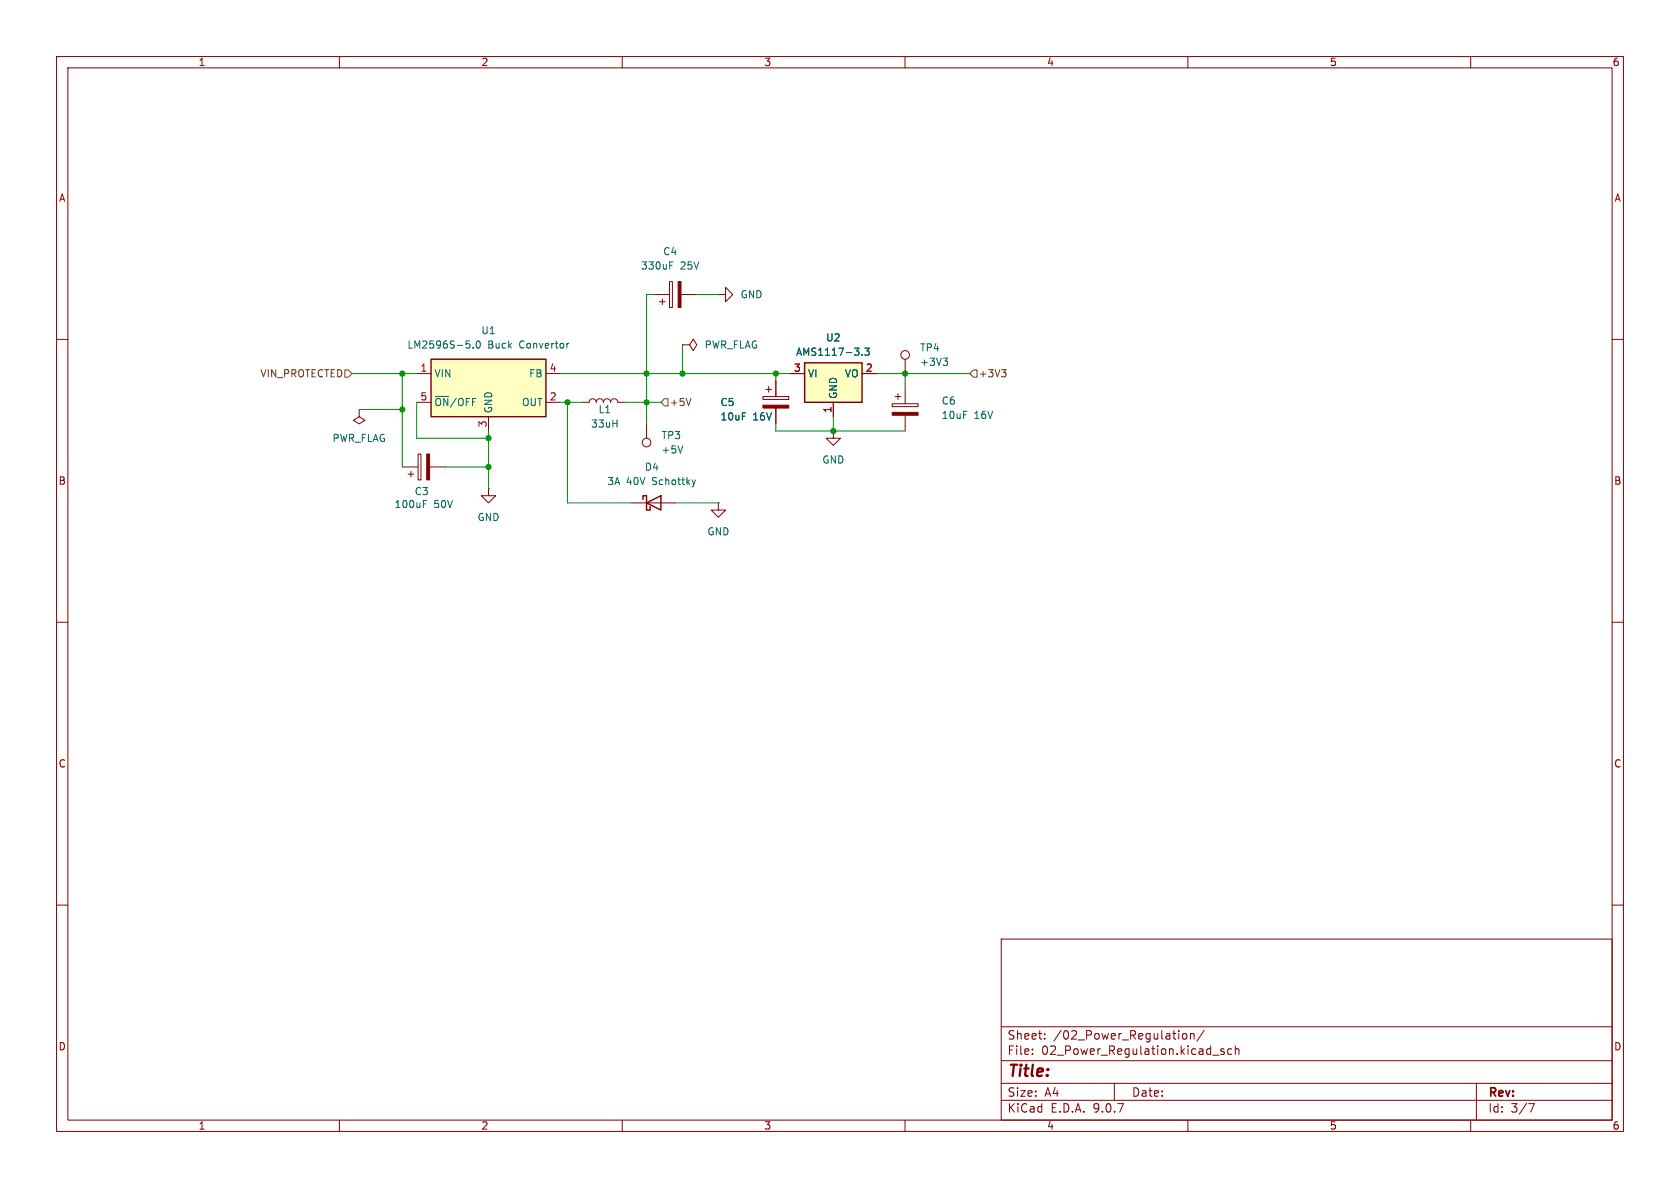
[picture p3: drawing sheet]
(kicad_sch
 (version 20250114)
 (generator "eeschema")
 (generator_version "9.0")
 (paper "A4")
 (lib_symbols
  (symbol "Connector:TestPoint"
   (pin_numbers (hide yes))
   (pin_names
    (offset 0.762) (hide yes)) (exclude_from_sim no) (in_bom yes) (on_board yes)
   (property "Reference" "TP" (at 0 6.858 0) (effects (font (size 1.27 1.27))))
   (property "Value" "TestPoint" (at 0 5.08 0) (effects (font (size 1.27 1.27))))
   (property "Footprint" "" (at 5.08 0 0) (effects (font (size 1.27 1.27)) (hide yes)))
   (property "Datasheet" "~" (at 5.08 0 0) (effects (font (size 1.27 1.27)) (hide yes)))
   (property "Description" "test point" (at 0 0 0) (effects (font (size 1.27 1.27)) (hide yes)))
   (symbol "TestPoint_0_1"
    (circle (center 0 3.302) (radius 0.762) (stroke (width 0) (type default)) (fill (type none))))
   (symbol "TestPoint_1_1"
    (pin passive line (at 0 0 90) (length 2.54) (name "1" (effects (font (size 1.27 1.27)))) (number "1" (effects (font (size 1.27 1.27))))))
   (embedded_fonts no))
  (symbol "Device:C_Polarized"
   (pin_numbers (hide yes))
   (pin_names
    (offset 0.254)) (exclude_from_sim no) (in_bom yes) (on_board yes)
   (property "Reference" "C" (at 0.635 2.54 0) (effects (font (size 1.27 1.27)) (justify left)))
   (property "Value" "C_Polarized" (at 0.635 -2.54 0) (effects (font (size 1.27 1.27)) (justify left)))
   (property "Footprint" "" (at 0.9652 -3.81 0) (effects (font (size 1.27 1.27)) (hide yes)))
   (property "Datasheet" "~" (at 0 0 0) (effects (font (size 1.27 1.27)) (hide yes)))
   (property "Description" "Polarized capacitor" (at 0 0 0) (effects (font (size 1.27 1.27)) (hide yes)))
   (symbol "C_Polarized_0_1"
    (rectangle (start -2.286 0.508) (end 2.286 1.016) (stroke (width 0) (type default)) (fill (type none)))
    (polyline (pts (xy -1.778 2.286) (xy -0.762 2.286)) (stroke (width 0) (type default)) (fill (type none)))
    (polyline (pts (xy -1.27 2.794) (xy -1.27 1.778)) (stroke (width 0) (type default)) (fill (type none)))
    (rectangle (start 2.286 -0.508) (end -2.286 -1.016) (stroke (width 0) (type default)) (fill (type outline))))
   (symbol "C_Polarized_1_1"
    (pin passive line (at 0 3.81 270) (length 2.794) (name "~" (effects (font (size 1.27 1.27)))) (number "1" (effects (font (size 1.27 1.27)))))
    (pin passive line (at 0 -3.81 90) (length 2.794) (name "~" (effects (font (size 1.27 1.27)))) (number "2" (effects (font (size 1.27 1.27))))))
   (embedded_fonts no))
  (symbol "Device:D_Schottky"
   (pin_numbers (hide yes))
   (pin_names
    (offset 1.016) (hide yes)) (exclude_from_sim no) (in_bom yes) (on_board yes)
   (property "Reference" "D" (at 0 2.54 0) (effects (font (size 1.27 1.27))))
   (property "Value" "D_Schottky" (at 0 -2.54 0) (effects (font (size 1.27 1.27))))
   (property "Footprint" "" (at 0 0 0) (effects (font (size 1.27 1.27)) (hide yes)))
   (property "Datasheet" "~" (at 0 0 0) (effects (font (size 1.27 1.27)) (hide yes)))
   (property "Description" "Schottky diode" (at 0 0 0) (effects (font (size 1.27 1.27)) (hide yes)))
   (symbol "D_Schottky_0_1"
    (polyline (pts (xy -1.905 0.635) (xy -1.905 1.27) (xy -1.27 1.27) (xy -1.27 -1.27) (xy -0.635 -1.27) (xy -0.635 -0.635)) (stroke (width 0.254) (type default)) (fill (type none)))
    (polyline (pts (xy 1.27 1.27) (xy 1.27 -1.27) (xy -1.27 0) (xy 1.27 1.27)) (stroke (width 0.254) (type default)) (fill (type none)))
    (polyline (pts (xy 1.27 0) (xy -1.27 0)) (stroke (width 0) (type default)) (fill (type none))))
   (symbol "D_Schottky_1_1"
    (pin passive line (at -3.81 0 0) (length 2.54) (name "K" (effects (font (size 1.27 1.27)))) (number "1" (effects (font (size 1.27 1.27)))))
    (pin passive line (at 3.81 0 180) (length 2.54) (name "A" (effects (font (size 1.27 1.27)))) (number "2" (effects (font (size 1.27 1.27))))))
   (embedded_fonts no))
  (symbol "Device:L"
   (pin_numbers (hide yes))
   (pin_names
    (offset 1.016) (hide yes)) (exclude_from_sim no) (in_bom yes) (on_board yes)
   (property "Reference" "L" (at -1.27 0 90) (effects (font (size 1.27 1.27))))
   (property "Value" "L" (at 1.905 0 90) (effects (font (size 1.27 1.27))))
   (property "Footprint" "" (at 0 0 0) (effects (font (size 1.27 1.27)) (hide yes)))
   (property "Datasheet" "~" (at 0 0 0) (effects (font (size 1.27 1.27)) (hide yes)))
   (property "Description" "Inductor" (at 0 0 0) (effects (font (size 1.27 1.27)) (hide yes)))
   (symbol "L_0_1"
    (arc (start 0 2.54) (mid 0.6323 1.905) (end 0 1.27) (stroke (width 0) (type default)) (fill (type none)))
    (arc (start 0 1.27) (mid 0.6323 0.635) (end 0 0) (stroke (width 0) (type default)) (fill (type none)))
    (arc (start 0 0) (mid 0.6323 -0.635) (end 0 -1.27) (stroke (width 0) (type default)) (fill (type none)))
    (arc (start 0 -1.27) (mid 0.6323 -1.905) (end 0 -2.54) (stroke (width 0) (type default)) (fill (type none))))
   (symbol "L_1_1"
    (pin passive line (at 0 3.81 270) (length 1.27) (name "1" (effects (font (size 1.27 1.27)))) (number "1" (effects (font (size 1.27 1.27)))))
    (pin passive line (at 0 -3.81 90) (length 1.27) (name "2" (effects (font (size 1.27 1.27)))) (number "2" (effects (font (size 1.27 1.27))))))
   (embedded_fonts no))
  (symbol "Regulator_Linear:AMS1117-3.3" (exclude_from_sim no) (in_bom yes) (on_board yes)
   (property "Reference" "U" (at -3.81 3.175 0) (effects (font (size 1.27 1.27))))
   (property "Value" "AMS1117-3.3" (at 0 3.175 0) (effects (font (size 1.27 1.27)) (justify left)))
   (property "Footprint" "Package_TO_SOT_SMD:SOT-223-3_TabPin2" (at 0 5.08 0) (effects (font (size 1.27 1.27)) (hide yes)))
   (property "Datasheet" "http://www.advanced-monolithic.com/pdf/ds1117.pdf" (at 2.54 -6.35 0) (effects (font (size 1.27 1.27)) (hide yes)))
   (property "Description" "1A Low Dropout regulator, positive, 3.3V fixed output, SOT-223" (at 0 0 0) (effects (font (size 1.27 1.27)) (hide yes)))
   (symbol "AMS1117-3.3_0_1"
    (rectangle (start -5.08 -5.08) (end 5.08 1.905) (stroke (width 0.254) (type default)) (fill (type background))))
   (symbol "AMS1117-3.3_1_1"
    (pin power_in line (at -7.62 0 0) (length 2.54) (name "VI" (effects (font (size 1.27 1.27)))) (number "3" (effects (font (size 1.27 1.27)))))
    (pin power_in line (at 0 -7.62 90) (length 2.54) (name "GND" (effects (font (size 1.27 1.27)))) (number "1" (effects (font (size 1.27 1.27)))))
    (pin power_out line (at 7.62 0 180) (length 2.54) (name "VO" (effects (font (size 1.27 1.27)))) (number "2" (effects (font (size 1.27 1.27))))))
   (embedded_fonts no))
  (symbol "Regulator_Switching:LM2596S-5" (exclude_from_sim no) (in_bom yes) (on_board yes)
   (property "Reference" "U" (at -10.16 6.35 0) (effects (font (size 1.27 1.27)) (justify left)))
   (property "Value" "LM2596S-5" (at 0 6.35 0) (effects (font (size 1.27 1.27)) (justify left)))
   (property "Footprint" "Package_TO_SOT_SMD:TO-263-5_TabPin3" (at 1.27 -6.35 0) (effects (font (size 1.27 1.27)
    (italic yes)) (justify left) (hide yes)))
   (property "Datasheet" "http://www.ti.com/lit/ds/symlink/lm2596.pdf" (at 0 0 0) (effects (font (size 1.27 1.27)) (hide yes)))
   (property "Description" "5V 3A Step-Down Voltage Regulator, TO-263" (at 0 0 0) (effects (font (size 1.27 1.27)) (hide yes)))
   (symbol "LM2596S-5_0_1"
    (rectangle (start -10.16 5.08) (end 10.16 -5.08) (stroke (width 0.254) (type default)) (fill (type background))))
   (symbol "LM2596S-5_1_1"
    (pin power_in line (at -12.7 2.54 0) (length 2.54) (name "VIN" (effects (font (size 1.27 1.27)))) (number "1" (effects (font (size 1.27 1.27)))))
    (pin input line (at -12.7 -2.54 0) (length 2.54) (name "~{ON}/OFF" (effects (font (size 1.27 1.27)))) (number "5" (effects (font (size 1.27 1.27)))))
    (pin power_in line (at 0 -7.62 90) (length 2.54) (name "GND" (effects (font (size 1.27 1.27)))) (number "3" (effects (font (size 1.27 1.27)))))
    (pin input line (at 12.7 2.54 180) (length 2.54) (name "FB" (effects (font (size 1.27 1.27)))) (number "4" (effects (font (size 1.27 1.27)))))
    (pin output line (at 12.7 -2.54 180) (length 2.54) (name "OUT" (effects (font (size 1.27 1.27)))) (number "2" (effects (font (size 1.27 1.27))))))
   (embedded_fonts no))
  (symbol "power:GND"
   (power)
   (pin_numbers (hide yes))
   (pin_names
    (offset 0) (hide yes)) (exclude_from_sim no) (in_bom yes) (on_board yes)
   (property "Reference" "#PWR" (at 0 -6.35 0) (effects (font (size 1.27 1.27)) (hide yes)))
   (property "Value" "GND" (at 0 -3.81 0) (effects (font (size 1.27 1.27))))
   (property "Footprint" "" (at 0 0 0) (effects (font (size 1.27 1.27)) (hide yes)))
   (property "Datasheet" "" (at 0 0 0) (effects (font (size 1.27 1.27)) (hide yes)))
   (property "Description" "Power symbol creates a global label with name \"GND\" , ground" (at 0 0 0) (effects (font (size 1.27 1.27)) (hide yes)))
   (symbol "GND_0_1"
    (polyline (pts (xy 0 0) (xy 0 -1.27) (xy 1.27 -1.27) (xy 0 -2.54) (xy -1.27 -1.27) (xy 0 -1.27)) (stroke (width 0) (type default)) (fill (type none))))
   (symbol "GND_1_1"
    (pin power_in line (at 0 0 270) (length 0) (name "~" (effects (font (size 1.27 1.27)))) (number "1" (effects (font (size 1.27 1.27))))))
   (embedded_fonts no))
  (symbol "power:PWR_FLAG"
   (power)
   (pin_numbers (hide yes))
   (pin_names
    (offset 0) (hide yes)) (exclude_from_sim no) (in_bom yes) (on_board yes)
   (property "Reference" "#FLG" (at 0 1.905 0) (effects (font (size 1.27 1.27)) (hide yes)))
   (property "Value" "PWR_FLAG" (at 0 3.81 0) (effects (font (size 1.27 1.27))))
   (property "Footprint" "" (at 0 0 0) (effects (font (size 1.27 1.27)) (hide yes)))
   (property "Datasheet" "~" (at 0 0 0) (effects (font (size 1.27 1.27)) (hide yes)))
   (property "Description" "Special symbol for telling ERC where power comes from" (at 0 0 0) (effects (font (size 1.27 1.27)) (hide yes)))
   (symbol "PWR_FLAG_0_0"
    (pin power_out line (at 0 0 90) (length 0) (name "~" (effects (font (size 1.27 1.27)))) (number "1" (effects (font (size 1.27 1.27))))))
   (symbol "PWR_FLAG_0_1"
    (polyline (pts (xy 0 0) (xy 0 1.27) (xy -1.016 1.905) (xy 0 2.54) (xy 1.016 1.905) (xy 0 1.27)) (stroke (width 0) (type default)) (fill (type none))))
   (embedded_fonts no)))
 (junction
  (at 120.65 66.04)
  (diameter 0)
  (color 0 0 0 0))
 (junction
  (at 160.02 66.04)
  (diameter 0)
  (color 0 0 0 0))
 (junction
  (at 86.36 77.47)
  (diameter 0)
  (color 0 0 0 0))
 (junction
  (at 71.12 66.04)
  (diameter 0)
  (color 0 0 0 0))
 (junction
  (at 114.3 71.12)
  (diameter 0)
  (color 0 0 0 0))
 (junction
  (at 86.36 82.55)
  (diameter 0)
  (color 0 0 0 0))
 (junction
  (at 100.33 71.12)
  (diameter 0)
  (color 0 0 0 0))
 (junction
  (at 71.12 72.39)
  (diameter 0)
  (color 0 0 0 0))
 (junction
  (at 114.3 66.04)
  (diameter 0)
  (color 0 0 0 0))
 (junction
  (at 137.16 66.04)
  (diameter 0)
  (color 0 0 0 0))
 (junction
  (at 147.32 76.2)
  (diameter 0)
  (color 0 0 0 0))
 (wire
  (pts (xy 73.66 71.12) (xy 73.66 77.47))
  (stroke (width 0) (type default)))
 (wire
  (pts (xy 114.3 71.12) (xy 114.3 74.93))
  (stroke (width 0) (type default)))
 (wire
  (pts (xy 120.65 66.04) (xy 137.16 66.04))
  (stroke (width 0) (type default)))
 (wire
  (pts (xy 160.02 66.04) (xy 160.02 68.58))
  (stroke (width 0) (type default)))
 (wire
  (pts (xy 147.32 76.2) (xy 160.02 76.2))
  (stroke (width 0) (type default)))
 (wire
  (pts (xy 137.16 66.04) (xy 139.7 66.04))
  (stroke (width 0) (type default)))
 (wire
  (pts (xy 63.5 72.39) (xy 71.12 72.39))
  (stroke (width 0) (type default)))
 (wire
  (pts (xy 78.74 82.55) (xy 86.36 82.55))
  (stroke (width 0) (type default)))
 (wire
  (pts (xy 119.38 88.9) (xy 127 88.9))
  (stroke (width 0) (type default)))
 (wire
  (pts (xy 73.66 66.04) (xy 71.12 66.04))
  (stroke (width 0) (type default)))
 (wire
  (pts (xy 71.12 72.39) (xy 71.12 82.55))
  (stroke (width 0) (type default)))
 (wire
  (pts (xy 114.3 52.07) (xy 115.57 52.07))
  (stroke (width 0) (type default)))
 (wire
  (pts (xy 100.33 88.9) (xy 111.76 88.9))
  (stroke (width 0) (type default)))
 (wire
  (pts (xy 86.36 77.47) (xy 86.36 76.2))
  (stroke (width 0) (type default)))
 (wire
  (pts (xy 99.06 71.12) (xy 100.33 71.12))
  (stroke (width 0) (type default)))
 (wire
  (pts (xy 114.3 52.07) (xy 114.3 66.04))
  (stroke (width 0) (type default)))
 (wire
  (pts (xy 86.36 82.55) (xy 86.36 86.36))
  (stroke (width 0) (type default)))
 (wire
  (pts (xy 62.23 66.04) (xy 71.12 66.04))
  (stroke (width 0) (type default)))
 (wire
  (pts (xy 100.33 71.12) (xy 102.87 71.12))
  (stroke (width 0) (type default)))
 (wire
  (pts (xy 160.02 66.04) (xy 171.45 66.04))
  (stroke (width 0) (type default)))
 (wire
  (pts (xy 100.33 71.12) (xy 100.33 88.9))
  (stroke (width 0) (type default)))
 (wire
  (pts (xy 123.19 52.07) (xy 127 52.07))
  (stroke (width 0) (type default)))
 (wire
  (pts (xy 120.65 60.96) (xy 120.65 66.04))
  (stroke (width 0) (type default)))
 (wire
  (pts (xy 86.36 82.55) (xy 86.36 77.47))
  (stroke (width 0) (type default)))
 (wire
  (pts (xy 114.3 66.04) (xy 114.3 71.12))
  (stroke (width 0) (type default)))
 (wire
  (pts (xy 137.16 74.93) (xy 137.16 76.2))
  (stroke (width 0) (type default)))
 (wire
  (pts (xy 154.94 66.04) (xy 160.02 66.04))
  (stroke (width 0) (type default)))
 (wire
  (pts (xy 71.12 66.04) (xy 71.12 72.39))
  (stroke (width 0) (type default)))
 (wire
  (pts (xy 114.3 71.12) (xy 116.84 71.12))
  (stroke (width 0) (type default)))
 (wire
  (pts (xy 99.06 66.04) (xy 114.3 66.04))
  (stroke (width 0) (type default)))
 (wire
  (pts (xy 110.49 71.12) (xy 114.3 71.12))
  (stroke (width 0) (type default)))
 (wire
  (pts (xy 73.66 77.47) (xy 86.36 77.47))
  (stroke (width 0) (type default)))
 (wire
  (pts (xy 114.3 66.04) (xy 120.65 66.04))
  (stroke (width 0) (type default)))
 (wire
  (pts (xy 137.16 76.2) (xy 147.32 76.2))
  (stroke (width 0) (type default)))
 (wire
  (pts (xy 147.32 73.66) (xy 147.32 76.2))
  (stroke (width 0) (type default)))
 (wire
  (pts (xy 137.16 66.04) (xy 137.16 67.31))
  (stroke (width 0) (type default)))
 (hierarchical_label "+5V"
  (shape input)
  (at 116.84 71.12 0)
  (effects (font (size 1.27 1.27)) (justify left)))
 (hierarchical_label "VIN_PROTECTED"
  (shape input)
  (at 62.23 66.04 180)
  (effects (font (size 1.27 1.27)) (justify right)))
 (hierarchical_label "+3V3"
  (shape input)
  (at 171.45 66.04 0)
  (effects (font (size 1.27 1.27)) (justify left)))
 (symbol
  (lib_id "Device:D_Schottky")
  (at 115.57 88.9 0)
  (unit 1)
  (exclude_from_sim no)
  (in_bom yes)
  (on_board yes)
  (dnp no)
  (fields_autoplaced yes)
  (property "Reference" "D4" (at 115.2525 82.55 0) (effects (font (size 1.27 1.27))))
  (property "Value" "3A 40V Schottky" (at 115.2525 85.09 0) (effects (font (size 1.27 1.27))))
  (property "Footprint" "Diode_SMD:D_SMA" (at 115.57 88.9 0) (effects (font (size 1.27 1.27)) (hide yes)))
  (property "Datasheet" "~" (at 115.57 88.9 0) (effects (font (size 1.27 1.27)) (hide yes)))
  (property "Description" "Schottky diode" (at 115.57 88.9 0) (effects (font (size 1.27 1.27)) (hide yes)))
  (pin "1")
  (pin "2"))
 (symbol
  (lib_id "power:GND")
  (at 127 88.9 0)
  (unit 1)
  (exclude_from_sim no)
  (in_bom yes)
  (on_board yes)
  (dnp no)
  (fields_autoplaced yes)
  (property "Reference" "#PWR07" (at 127 95.25 0) (effects (font (size 1.27 1.27)) (hide yes)))
  (property "Value" "GND" (at 127 93.98 0) (effects (font (size 1.27 1.27))))
  (property "Footprint" "" (at 127 88.9 0) (effects (font (size 1.27 1.27)) (hide yes)))
  (property "Datasheet" "" (at 127 88.9 0) (effects (font (size 1.27 1.27)) (hide yes)))
  (property "Description" "Power symbol creates a global label with name \"GND\" , ground" (at 127 88.9 0) (effects (font (size 1.27 1.27)) (hide yes)))
  (pin "1"))
 (symbol
  (lib_id "Regulator_Switching:LM2596S-5")
  (at 86.36 68.58 0)
  (unit 1)
  (exclude_from_sim no)
  (in_bom yes)
  (on_board yes)
  (dnp no)
  (fields_autoplaced yes)
  (property "Reference" "U1" (at 86.36 58.42 0) (effects (font (size 1.27 1.27))))
  (property "Value" "LM2596S-5.0 Buck Convertor" (at 86.36 60.96 0) (effects (font (size 1.27 1.27))))
  (property "Footprint" "Package_TO_SOT_SMD:TO-263-5_TabPin3" (at 87.63 74.93 0) (effects (font (size 1.27 1.27)
    (italic yes)) (justify left) (hide yes)))
  (property "Datasheet" "http://www.ti.com/lit/ds/symlink/lm2596.pdf" (at 86.36 68.58 0) (effects (font (size 1.27 1.27)) (hide yes)))
  (property "Description" "5V 3A Step-Down Voltage Regulator, TO-263" (at 86.36 68.58 0) (effects (font (size 1.27 1.27)) (hide yes)))
  (pin "2")
  (pin "4")
  (pin "3")
  (pin "1")
  (pin "5"))
 (symbol
  (lib_id "power:GND")
  (at 127 52.07 90)
  (unit 1)
  (exclude_from_sim no)
  (in_bom yes)
  (on_board yes)
  (dnp no)
  (fields_autoplaced yes)
  (property "Reference" "#PWR08" (at 133.35 52.07 0) (effects (font (size 1.27 1.27)) (hide yes)))
  (property "Value" "GND" (at 130.81 52.0699 90) (effects (font (size 1.27 1.27)) (justify right)))
  (property "Footprint" "" (at 127 52.07 0) (effects (font (size 1.27 1.27)) (hide yes)))
  (property "Datasheet" "" (at 127 52.07 0) (effects (font (size 1.27 1.27)) (hide yes)))
  (property "Description" "Power symbol creates a global label with name \"GND\" , ground" (at 127 52.07 0) (effects (font (size 1.27 1.27)) (hide yes)))
  (pin "1"))
 (symbol
  (lib_id "Device:C_Polarized")
  (at 137.16 71.12 0)
  (unit 1)
  (exclude_from_sim no)
  (in_bom yes)
  (on_board yes)
  (dnp no)
  (property "Reference" "C5" (at 127.254 71.12 0) (effects (font (size 1.27 1.27)) (justify left)))
  (property "Value" "10uF 16V" (at 127.254 73.66 0) (effects (font (size 1.27 1.27)) (justify left)))
  (property "Footprint" "Capacitor_SMD:C_1206_3216Metric" (at 138.1252 74.93 0) (effects (font (size 1.27 1.27)) (hide yes)))
  (property "Datasheet" "~" (at 137.16 71.12 0) (effects (font (size 1.27 1.27)) (hide yes)))
  (property "Description" "Polarized capacitor" (at 137.16 71.12 0) (effects (font (size 1.27 1.27)) (hide yes)))
  (pin "1")
  (pin "2"))
 (symbol
  (lib_id "Connector:TestPoint")
  (at 114.3 74.93 180)
  (unit 1)
  (exclude_from_sim no)
  (in_bom yes)
  (on_board yes)
  (dnp no)
  (fields_autoplaced yes)
  (property "Reference" "TP3" (at 116.84 76.9619 0) (effects (font (size 1.27 1.27)) (justify right)))
  (property "Value" "+5V" (at 116.84 79.5019 0) (effects (font (size 1.27 1.27)) (justify right)))
  (property "Footprint" "TestPoint:TestPoint_Pad_D1.5mm" (at 109.22 74.93 0) (effects (font (size 1.27 1.27)) (hide yes)))
  (property "Datasheet" "~" (at 109.22 74.93 0) (effects (font (size 1.27 1.27)) (hide yes)))
  (property "Description" "test point" (at 114.3 74.93 0) (effects (font (size 1.27 1.27)) (hide yes)))
  (pin "1"))
 (symbol
  (lib_id "Device:C_Polarized")
  (at 74.93 82.55 90)
  (unit 1)
  (exclude_from_sim no)
  (in_bom yes)
  (on_board yes)
  (dnp no)
  (property "Reference" "C3" (at 74.549 86.868 90) (effects (font (size 1.27 1.27))))
  (property "Value" "100uF 50V" (at 74.93 89.154 90) (effects (font (size 1.27 1.27))))
  (property "Footprint" "Capacitor_THT:CP_Radial_D8.0mm_P3.50mm" (at 78.74 81.5848 0) (effects (font (size 1.27 1.27)) (hide yes)))
  (property "Datasheet" "~" (at 74.93 82.55 0) (effects (font (size 1.27 1.27)) (hide yes)))
  (property "Description" "Polarized capacitor" (at 74.93 82.55 0) (effects (font (size 1.27 1.27)) (hide yes)))
  (pin "2")
  (pin "1"))
 (symbol
  (lib_id "Device:C_Polarized")
  (at 160.02 72.39 0)
  (unit 1)
  (exclude_from_sim no)
  (in_bom yes)
  (on_board yes)
  (dnp no)
  (property "Reference" "C6" (at 166.37 70.866 0) (effects (font (size 1.27 1.27)) (justify left)))
  (property "Value" "10uF 16V" (at 166.37 73.406 0) (effects (font (size 1.27 1.27)) (justify left)))
  (property "Footprint" "Capacitor_SMD:C_1206_3216Metric" (at 160.9852 76.2 0) (effects (font (size 1.27 1.27)) (hide yes)))
  (property "Datasheet" "~" (at 160.02 72.39 0) (effects (font (size 1.27 1.27)) (hide yes)))
  (property "Description" "Polarized capacitor" (at 160.02 72.39 0) (effects (font (size 1.27 1.27)) (hide yes)))
  (pin "1")
  (pin "2"))
 (symbol
  (lib_id "Device:L")
  (at 106.68 71.12 90)
  (unit 1)
  (exclude_from_sim no)
  (in_bom yes)
  (on_board yes)
  (dnp no)
  (property "Reference" "L1" (at 106.934 72.39 90) (effects (font (size 1.27 1.27))))
  (property "Value" "33uH" (at 106.934 74.93 90) (effects (font (size 1.27 1.27))))
  (property "Footprint" "Inductor_SMD:L_Bourns_SRP1038C_10.0x10.0mm" (at 106.68 71.12 0) (effects (font (size 1.27 1.27)) (hide yes)))
  (property "Datasheet" "~" (at 106.68 71.12 0) (effects (font (size 1.27 1.27)) (hide yes)))
  (property "Description" "Inductor" (at 106.68 71.12 0) (effects (font (size 1.27 1.27)) (hide yes)))
  (pin "1")
  (pin "2"))
 (symbol
  (lib_id "Connector:TestPoint")
  (at 160.02 66.04 0)
  (unit 1)
  (exclude_from_sim no)
  (in_bom yes)
  (on_board yes)
  (dnp no)
  (fields_autoplaced yes)
  (property "Reference" "TP4" (at 162.56 61.4679 0) (effects (font (size 1.27 1.27)) (justify left)))
  (property "Value" "+3V3" (at 162.56 64.0079 0) (effects (font (size 1.27 1.27)) (justify left)))
  (property "Footprint" "TestPoint:TestPoint_Pad_D1.5mm" (at 165.1 66.04 0) (effects (font (size 1.27 1.27)) (hide yes)))
  (property "Datasheet" "~" (at 165.1 66.04 0) (effects (font (size 1.27 1.27)) (hide yes)))
  (property "Description" "test point" (at 160.02 66.04 0) (effects (font (size 1.27 1.27)) (hide yes)))
  (pin "1"))
 (symbol
  (lib_id "power:PWR_FLAG")
  (at 63.5 72.39 180)
  (unit 1)
  (exclude_from_sim no)
  (in_bom yes)
  (on_board yes)
  (dnp no)
  (fields_autoplaced yes)
  (property "Reference" "#FLG02" (at 63.5 74.295 0) (effects (font (size 1.27 1.27)) (hide yes)))
  (property "Value" "PWR_FLAG" (at 63.5 77.47 0) (effects (font (size 1.27 1.27))))
  (property "Footprint" "" (at 63.5 72.39 0) (effects (font (size 1.27 1.27)) (hide yes)))
  (property "Datasheet" "~" (at 63.5 72.39 0) (effects (font (size 1.27 1.27)) (hide yes)))
  (property "Description" "Special symbol for telling ERC where power comes from" (at 63.5 72.39 0) (effects (font (size 1.27 1.27)) (hide yes)))
  (pin "1"))
 (symbol
  (lib_id "Regulator_Linear:AMS1117-3.3")
  (at 147.32 66.04 0)
  (unit 1)
  (exclude_from_sim no)
  (in_bom yes)
  (on_board yes)
  (dnp no)
  (fields_autoplaced yes)
  (property "Reference" "U2" (at 147.32 59.69 0) (effects (font (size 1.27 1.27))))
  (property "Value" "AMS1117-3.3" (at 147.32 62.23 0) (effects (font (size 1.27 1.27))))
  (property "Footprint" "Package_TO_SOT_SMD:SOT-223-3_TabPin2" (at 147.32 60.96 0) (effects (font (size 1.27 1.27)) (hide yes)))
  (property "Datasheet" "http://www.advanced-monolithic.com/pdf/ds1117.pdf" (at 149.86 72.39 0) (effects (font (size 1.27 1.27)) (hide yes)))
  (property "Description" "1A Low Dropout regulator, positive, 3.3V fixed output, SOT-223" (at 147.32 66.04 0) (effects (font (size 1.27 1.27)) (hide yes)))
  (pin "3")
  (pin "1")
  (pin "2"))
 (symbol
  (lib_id "power:GND")
  (at 86.36 86.36 0)
  (unit 1)
  (exclude_from_sim no)
  (in_bom yes)
  (on_board yes)
  (dnp no)
  (fields_autoplaced yes)
  (property "Reference" "#PWR06" (at 86.36 92.71 0) (effects (font (size 1.27 1.27)) (hide yes)))
  (property "Value" "GND" (at 86.36 91.44 0) (effects (font (size 1.27 1.27))))
  (property "Footprint" "" (at 86.36 86.36 0) (effects (font (size 1.27 1.27)) (hide yes)))
  (property "Datasheet" "" (at 86.36 86.36 0) (effects (font (size 1.27 1.27)) (hide yes)))
  (property "Description" "Power symbol creates a global label with name \"GND\" , ground" (at 86.36 86.36 0) (effects (font (size 1.27 1.27)) (hide yes)))
  (pin "1"))
 (symbol
  (lib_id "power:PWR_FLAG")
  (at 120.65 60.96 270)
  (unit 1)
  (exclude_from_sim no)
  (in_bom yes)
  (on_board yes)
  (dnp no)
  (fields_autoplaced yes)
  (property "Reference" "#FLG03" (at 122.555 60.96 0) (effects (font (size 1.27 1.27)) (hide yes)))
  (property "Value" "PWR_FLAG" (at 124.46 60.9599 90) (effects (font (size 1.27 1.27)) (justify left)))
  (property "Footprint" "" (at 120.65 60.96 0) (effects (font (size 1.27 1.27)) (hide yes)))
  (property "Datasheet" "~" (at 120.65 60.96 0) (effects (font (size 1.27 1.27)) (hide yes)))
  (property "Description" "Special symbol for telling ERC where power comes from" (at 120.65 60.96 0) (effects (font (size 1.27 1.27)) (hide yes)))
  (pin "1"))
 (symbol
  (lib_id "Device:C_Polarized")
  (at 119.38 52.07 90)
  (unit 1)
  (exclude_from_sim no)
  (in_bom yes)
  (on_board yes)
  (dnp no)
  (fields_autoplaced yes)
  (property "Reference" "C4" (at 118.491 44.45 90) (effects (font (size 1.27 1.27))))
  (property "Value" "330uF 25V" (at 118.491 46.99 90) (effects (font (size 1.27 1.27))))
  (property "Footprint" "Capacitor_THT:CP_Radial_D10.0mm_P5.00mm" (at 123.19 51.1048 0) (effects (font (size 1.27 1.27)) (hide yes)))
  (property "Datasheet" "~" (at 119.38 52.07 0) (effects (font (size 1.27 1.27)) (hide yes)))
  (property "Description" "Polarized capacitor" (at 119.38 52.07 0) (effects (font (size 1.27 1.27)) (hide yes)))
  (pin "2")
  (pin "1"))
 (symbol
  (lib_id "power:GND")
  (at 147.32 76.2 0)
  (unit 1)
  (exclude_from_sim no)
  (in_bom yes)
  (on_board yes)
  (dnp no)
  (fields_autoplaced yes)
  (property "Reference" "#PWR09" (at 147.32 82.55 0) (effects (font (size 1.27 1.27)) (hide yes)))
  (property "Value" "GND" (at 147.32 81.28 0) (effects (font (size 1.27 1.27))))
  (property "Footprint" "" (at 147.32 76.2 0) (effects (font (size 1.27 1.27)) (hide yes)))
  (property "Datasheet" "" (at 147.32 76.2 0) (effects (font (size 1.27 1.27)) (hide yes)))
  (property "Description" "Power symbol creates a global label with name \"GND\" , ground" (at 147.32 76.2 0) (effects (font (size 1.27 1.27)) (hide yes)))
  (pin "1")))
